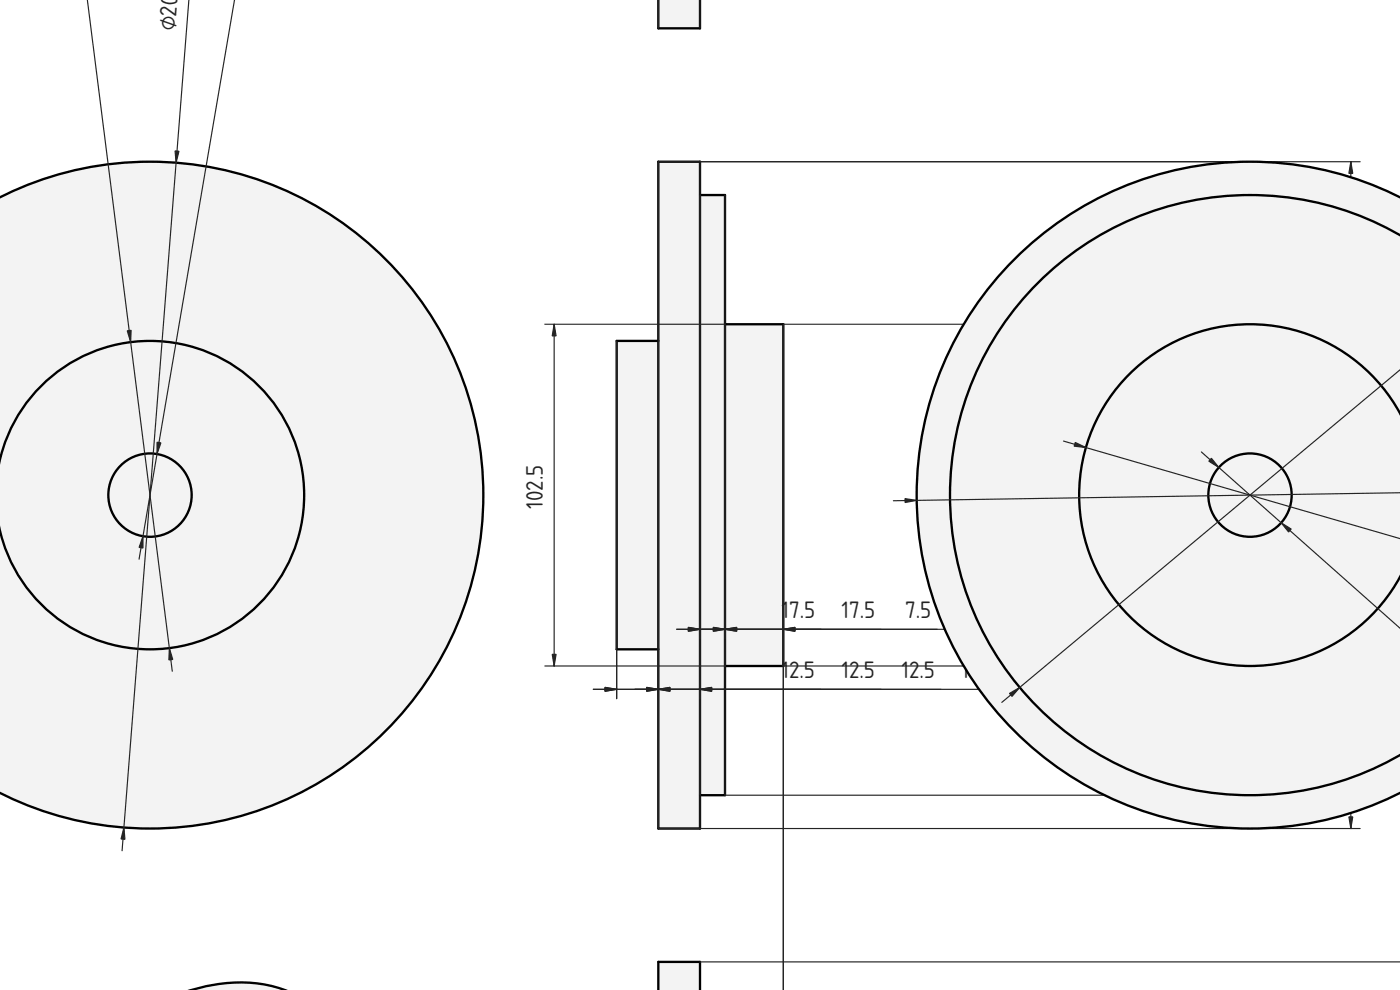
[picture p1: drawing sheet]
<svg xmlns="http://www.w3.org/2000/svg" width="420mm" height="297mm" viewBox="0 0 420 297" stroke-linecap="round" stroke-linejoin="round" font-family="sans-serif">
<g fill="#f1f3f5">
<path d="M197.6 48.5h12.5v10h7.5v38.8h17.5v102.5h-17.5v38.8h-7.5v10h-12.5v-53.8h-12.5v-92.5h12.5z" fill-rule="evenodd"/>
<path d="M197.6 48.5h12.5v200.1h-12.5z" fill-rule="evenodd"/>
<path d="M217.6 97.3h17.5v102.5h-17.5z" fill-rule="evenodd"/>
<path d="M210.1 58.5h7.5v180.1h-7.5z" fill-rule="evenodd"/>
<path d="M185.1 102.3h12.5v92.5h-12.5z" fill-rule="evenodd"/>
</g>
<path d="M197.6 48.5h12.5v200.1h-12.5zM210.1 58.5h7.5v180.1h-7.5M217.6 97.3h17.5v102.5h-17.5M197.6 102.3h-12.5v92.5h12.5" fill="none" stroke="#000" stroke-width=".7"/>
<g fill="none" stroke="#212529" stroke-width=".35">
<path d="M210.1 48.5v200.1M217.6 58.5v180.1h154.6M369.4 48.5v190.1M405.4 48.5v200.1M408.2 48.5h-210.6v200.1h210.6M163.5 97.3h54.1M166.3 97.3v102.5M328.4 97.3v102.5M331.2 97.3h-96.1v199.8M185.1 102.3v107.3M163.5 199.8h54.1M203.1 188.8h96.2"/>
<path d="M235.1 199.8h96.1M178.1 206.8h122.3"/>
</g>
<g fill="#212529" stroke="#212529" stroke-width=".35">
<path d="M235.1 188.8l3.5-.6v1.2z"/>
<path d="M214.1 188.2l3.5 .6-3.5 .6z"/>
<path d="M217.6 188.8l3.5-.6v1.2z"/>
<path d="M206.6 188.2l3.5 .6-3.5 .6z"/>
<path d="M210.1 206.8l3.5-.6v1.2z"/>
<path d="M194.1 206.2l3.5 .6-3.5 .6z"/>
<path d="M197.6 206.8l3.5-.6v1.2z"/>
<path d="M181.6 206.2l3.5 .6-3.5 .6z"/>
<path d="M327.8 196.3h1.2l-.6 3.5z"/>
<path d="M328.4 97.3l.6 3.5h-1.2z"/>
<path d="M369.4 48.5l.6 3.5h-1.2z"/>
<path d="M368.8 235.1h1.2l-.6 3.5z"/>
<path d="M404.8 245.1h1.2l-.6 3.5z"/>
<path d="M405.4 48.5l.6 3.5h-1.2z"/>
<path d="M166.3 97.3l.6 3.5h-1.2z"/>
<path d="M165.7 196.3h1.2l-.6 3.5z"/>
</g>
<g fill="#f1f3f5">
<path d="M.2 59.1a100.1 100.1 0 0 1 144.9 89.5 100.1 100.1 0 0 1-144.9 89.4l-.3-3.1v-172.7z" fill-rule="evenodd"/>
<path d="M12.3 115.8a46.3 46.3 0 0 1 70.6 6.1 46.3 46.3 0 0 1-18.1 68.5 46.3 46.3 0 0 1-64.4-29.5l-.5-3v-15.6a23.4 23.4 0 0 1 2.5-11.8 46.3 46.3 0 0 1 9.9-14.7z" fill-rule="evenodd"/>
<circle cx="45" cy="148.6" r="12.5"/>
</g>
<g fill="none" stroke="#000" stroke-width=".7">
<path d="M0 59.2a100 100 0 0 1 145.1 89.4 100 100 0 0 1-145.1 89.3M0 138.1a46.3 46.3 0 0 1 71.1-27.7 46.3 46.3 0 0 1 0 76.4 46.3 46.3 0 0 1-71.1-27.8"/>
<circle cx="45" cy="148.6" r="12.5"/>
</g>
<path d="M26.2 -.1l25.5 201.5M56.7 -.1l-20.1 255.4M70.4 -.1l-28.7 167.9" fill="none" stroke="#212529" stroke-width=".35"/>
<g fill="#212529" stroke="#212529" stroke-width=".35">
<path d="M47.1 132.7l1.2 .2-1.2 3.3z"/>
<path d="M42.9 160.9v3.5l-1.2-.2z"/>
<path d="M52.5 45.3l1.2 .1-.9 3.4z"/>
<path d="M37.2 248.3l.3 3.5-1.2-.1z"/>
<path d="M38.2 99.3l1.1-.2-.1 3.6z"/>
<path d="M50.8 194.5l1 3.4-1.1 .1z"/>
</g>
<g fill="#f1f3f5">
<path d="M304.4 77.8a100 100 0 0 1 115.6-18.7l.2 3.1v172.7l-.2 3.1a100 100 0 0 1-126-30.9 100 100 0 0 1 10.4-129.3z" fill-rule="evenodd"/>
<path d="M311.5 84.9a90 90 0 0 1 104-16.9l4.7 2.8v155.5a88.4 88.4 0 0 1-63.2 10.5 90 90 0 0 1-45.5-151.9z" fill-rule="evenodd"/>
<path d="M338.9 112.3a51.3 51.3 0 0 1 80.5 10.4l.8 2.9v45.9l-.8 2.9a51.3 51.3 0 0 1-75.6 14.8 51.3 51.3 0 0 1-4.9-76.9z" fill-rule="evenodd"/>
<circle cx="375.1" cy="148.6" r="12.5"/>
</g>
<g fill="none" stroke="#000" stroke-width=".7">
<path d="M420.2 59.2a100 100 0 0 0-145.1 89.4 100 100 0 0 0 145.1 89.3M420.2 70.6a90 90 0 0 0-135.1 78 90 90 0 0 0 135.1 77.9M420.2 124.1a51.3 51.3 0 0 0-77.7-15.1 51.3 51.3 0 0 0 0 79.1 51.3 51.3 0 0 0 77.7-15.1"/>
<circle cx="375.1" cy="148.6" r="12.5"/>
</g>
<path d="M420.2 110.9l-119.5 99.8M319.2 132.3l101 29.3M360.5 135.6l59.7 52.9M420.2 147.8l-152.1 2.4" fill="none" stroke="#212529" stroke-width=".35"/>
<g fill="#212529" stroke="#212529" stroke-width=".35">
<path d="M384.5 156.9l3 1.8-.8 .9z"/>
<path d="M363.6 137.5l2.2 2.8-3-1.9z"/>
<path d="M322.7 132.8l3.2 1.5-3.5-.4z"/>
<path d="M303 208.1l3-1.8-2.3 2.7z"/>
<path d="M271.6 149.6l3.5 .5-3.5 .7z"/>
</g>
<g fill="#f1f3f5">
<path d="M185.1 -.1h50h-25v8.6h-12.5v-8.6z" fill-rule="evenodd"/>
<path d="M197.6 -.1h12.5v8.6h-12.5z" fill-rule="evenodd"/>
</g>
<path d="M197.6 -.1v8.6h12.5v-8.6" fill="none" stroke="#000" stroke-width=".7"/>
<path d="M197.6 -.1v8.6M210.1 -.1v8.6" fill="none" stroke="#212529" stroke-width=".35"/>
<g fill="#f1f3f5">
<path d="M185.1 297.1h12.5v-8.5h12.5v8.5h25z" fill-rule="evenodd"/>
<path d="M197.6 288.6h12.5v8.5h-12.5z" fill-rule="evenodd"/>
</g>
<path d="M197.6 297.1v-8.5h12.5v8.5" fill="none" stroke="#000" stroke-width=".7"/>
<path d="M210.1 288.6h210.1" fill="none" stroke="#212529" stroke-width=".35"/>
<g fill="#f1f3f5">
<path d="M-.1 297.1l57.8-.1a44.7 44.7 0 0 1 27.7 0l34.8 .1z" fill-rule="evenodd"/>
<path d="M-.1 297.1l57.8-.1a44.7 44.7 0 0 1 27.7 0l25.9 .1z" fill-rule="evenodd"/>
</g>
<path d="M57.3 297.1a44.6 44.6 0 0 1 28.3 0" fill="none" stroke="#000" stroke-width=".7"/>
<g font-size="6.7" fill="#212529">
<text x="67" y="-.7" transform="rotate(-80 67 -.7)">⌀</text>
<text x="52.5" y="9.4" transform="rotate(-86 52.5 9.4)">⌀20</text>
<text x="366" y="148.5" transform="rotate(-90 366 148.5)">190</text>
<text x="162.9" y="152.6" transform="rotate(-90 162.9 152.6)">102.5</text>
<text x="325" y="155.6" transform="rotate(-90 325 155.6)">102.5</text>
<text x="402" y="159.7" transform="rotate(-90 402 159.7)">200</text>
<text x="234.5" y="185.4">1</text>
<text x="236.8" y="185.4">7.5</text>
<text x="252.5" y="185.4">17.5</text>
<text x="271.7" y="185.4">7.5</text>
<text x="289.7" y="185.4">7.5</text>
<text x="234.6" y="203.4">1</text>
<text x="236.9" y="203.4">2.5</text>
<text x="252.6" y="203.4">12.5</text>
<text x="270.6" y="203.4">12.5</text>
<text x="288.6" y="203.4">12.5</text>
</g>
</svg>
